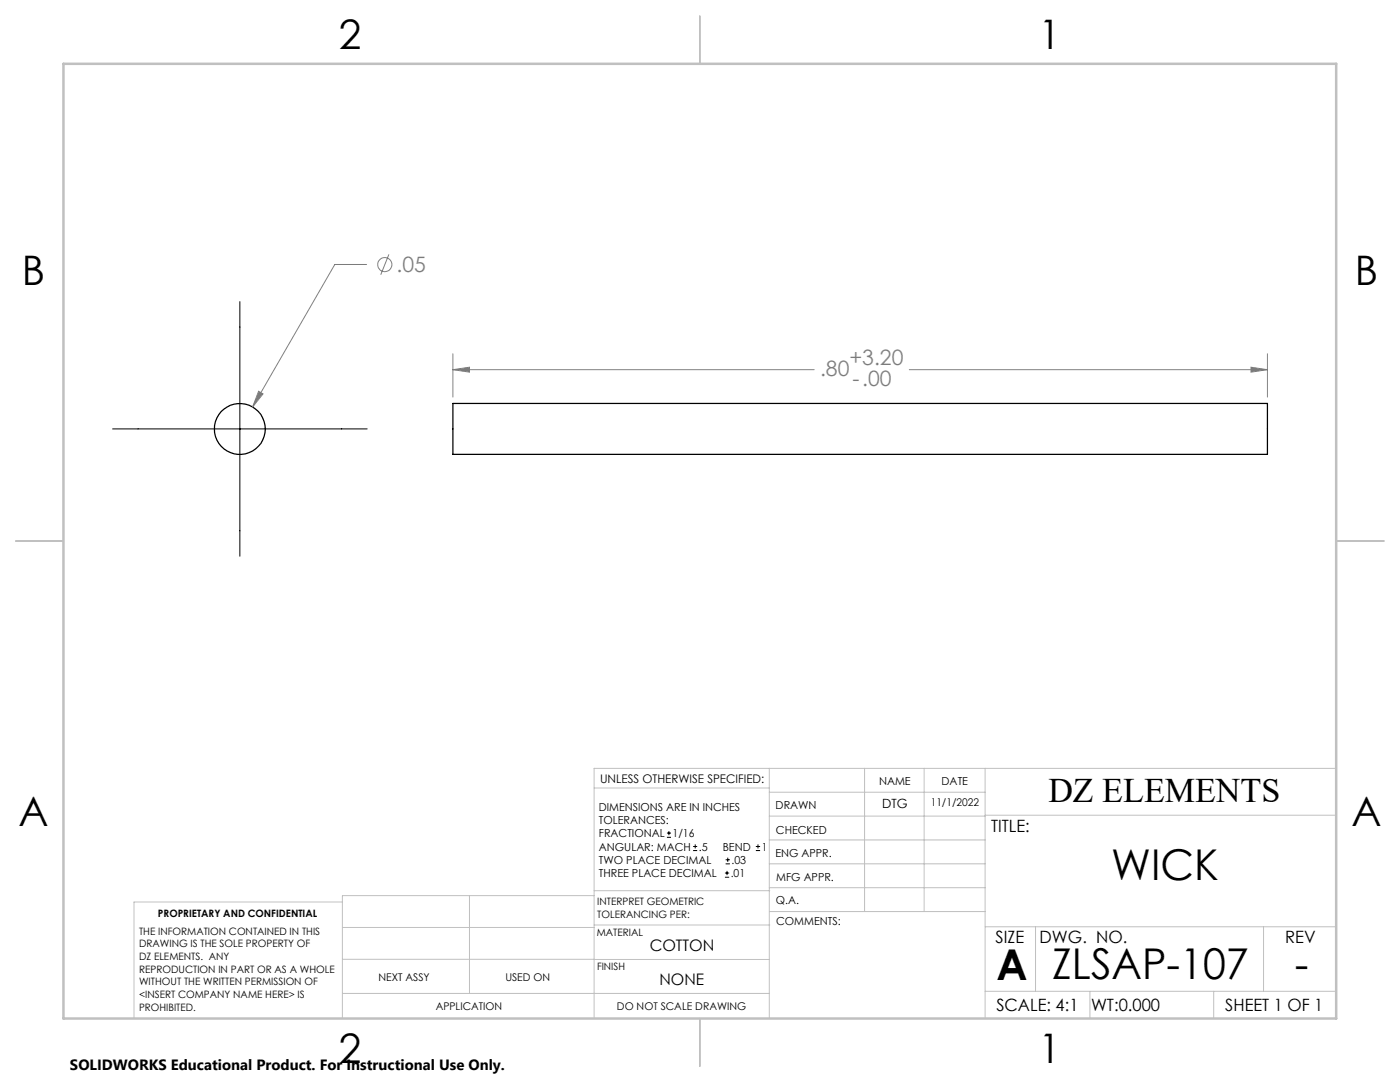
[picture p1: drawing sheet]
<svg xmlns="http://www.w3.org/2000/svg" width="279mm" height="216mm" viewBox="0 0 279 216" stroke-linecap="round" stroke-linejoin="round" font-family="sans-serif">
<g fill="none" stroke="#000" stroke-width=".25">
<path d="M90.4 80.5h162.5v10.2h-162.5z"/>
<circle cx="47.9" cy="85.6" r="5.1"/>
</g>
<g fill="none" stroke="#808080" stroke-width=".2">
<path d="M73.2 52.8h-6.4l-16.4 28.4M77.6 50.8l-1.6 4M51.6 78.1l.9 .5-2.1 2.6zM90.4 73.8l3.3-.5v1zM90.4 70.6v8.6M90.4 73.8h72.1M181.5 73.8h71.4M249.7 73.3l3.2 .5-3.2 .5zM252.9 70.6v8.6"/>
<circle cx="76.8" cy="52.8" r="1.42"/>
</g>
<g fill="none" stroke="#000" stroke-width=".2">
<path d="M47.9 60.2v50.8M22.5 85.6h50.8M133.1 167.1h.8M133.1 166.2h.8M133.5 165.8v.9M138.3 169.7h.8M138.3 168.9h.8M138.7 168.5v.8M144.7 175h.8M144.7 174.2h.8M144.8 172.4h.9M144.8 171.6h.9"/>
<path d="M145.1 173.8v.8M145.2 171.1v.9M150.8 169.7h.9M150.8 168.9h.9M151.3 168.5v.8"/>
</g>
<g fill="none" stroke="#c0c0c0" stroke-width=".2">
<path d="M118.6 157.2h34.9M153.5 153.3v49.9M153.5 158.1h43.1M172.5 153.3v28.6M184.4 153.3v28.6M196.6 153.3v49.9M266.7 153.3h-148.1v49.9M68.3 180h-41.6v23.2M93.7 178.7v19.5M118.6 178.7h-50.3v24.5M118.6 177.7h35M153.5 167.6h43.1"/>
<path d="M153.5 162.8h43.1M153.5 172.4h43.1M153.5 177.1h43.1M196.6 162.7h70.1M68.3 198.2h85.2M68.3 191.4l85.2 .1M68.3 185.1h50.3M118.6 184.6h35M153.6 181.9h43M196.6 197.8h70.1M196.6 184.9h70.1M206.7 184.9v12.9"/>
<path d="M217.5 197.8v5.4M242.2 197.8v5.4M252.2 184.9v12.9"/>
</g>
<path d="M139.7 3.2v9.5M3.1 107.9h9.6M266.7 107.9h9.5M139.7 203.2v9.6" fill="none" stroke="#c0c0c0" stroke-width=".25"/>
<path d="M12.7 12.7h254v190.5h-254z" fill="none" stroke="#c0c0c0" stroke-width=".5"/>
<path d="M51.6 78.1l-1.2 3.1 2.1-2.6zM249.7 73.3l3.2 .5-3.2 .5zM90.4 73.8l3.3-.5v1z" fill="#808080"/>
<g font-size="8.5">
<text x="221.8" y="175.5">WICK</text>
<text x="198.9" y="195.5">A</text>
<text x="210" y="195.4">ZLSAP-107</text>
<text x="258.4" y="195.4">-</text>
</g>
<g font-size="8.1">
<text x="67.6" y="9.7">2</text>
<text x="207.3" y="9.7">1</text>
<text x="4.4" y="57">B</text>
<text x="270.4" y="57">B</text>
<text x="3.7" y="164.9">A</text>
<text x="269.7" y="164.9">A</text>
<text x="67.6" y="212.2">2</text>
<text x="207.3" y="212.2">1</text>
</g>
<text font-size="6.9" x="209.2" y="160.1">DZ ELEMENTS</text>
<g font-size="4.2" fill="#808080">
<text x="79.1" y="54.3">.05</text>
<text x="163.7" y="75.1">.80</text>
<text x="169.5" y="72.8">+3.20</text>
<text x="170.1" y="76.9">-.00</text>
</g>
<g font-size="3.4">
<text x="197.8" y="166">TITLE:</text>
<text x="198.7" y="188.1">SIZE</text>
<text x="207.5" y="188.1">DWG. NO.</text>
<text x="256.5" y="188.2">REV</text>
<text x="198.8" y="201.7">SCALE: 4:1</text>
<text x="217.7" y="201.8">WT:0.000</text>
<text x="244.5" y="201.7">SHEET 1 OF 1</text>
</g>
<g font-size="3.2">
<text x="129.7" y="189.8">COTTON</text>
<text x="131.6" y="196.6">NONE</text>
</g>
<text font-size="3" x="14" y="213.5">SOLIDWORKS Educational Product. For Instructional Use Only.</text>
<text font-size="2.5" x="176" y="161.3">DTG</text>
<text font-size="2.4" x="119.8" y="156.2">UNLESS OTHERWISE SPECIFIED:</text>
<g font-size="2.2">
<text x="119.5" y="161.8">DIMENSIONS ARE IN INCHES</text>
<text x="154.8" y="161.4">DRAWN</text>
<text x="175.4" y="156.6">NAME</text>
<text x="187.9" y="156.7">DATE</text>
<text x="119.5" y="164.4">TOLERANCES:</text>
<text x="119.5" y="167.1">FRACTIONAL</text>
<text x="134.2" y="167.1">1/16</text>
<text x="154.9" y="166.3">CHECKED</text>
<text x="119.5" y="172.4">TWO PLACE DECIMAL</text>
<text x="119.5" y="169.7">ANGULAR: MACH</text>
<text x="139.5" y="169.7">.5</text>
<text x="144.2" y="169.7">BEND</text>
<text x="146" y="172.4">.03</text>
<text x="152" y="169.7">1</text>
<text x="154.8" y="171">ENG APPR.</text>
<text x="119.5" y="175">THREE PLACE DECIMAL</text>
<text x="145.8" y="175">.01</text>
<text x="154.9" y="175.7">MFG APPR.</text>
<text x="154.9" y="180.4">Q.A.</text>
<text x="154.9" y="184.6">COMMENTS:</text>
</g>
<g font-size="2.1">
<text x="185.7" y="160.7">11/1/2022</text>
<text x="75.5" y="195.7">NEXT ASSY</text>
<text x="100.9" y="195.7">USED ON</text>
<text x="86.9" y="201.5">APPLICATION</text>
<text x="123.1" y="201.6">DO NOT SCALE DRAWING</text>
</g>
<g font-size="2">
<text x="31.5" y="182.9">PROPRIETARY AND CONFIDENTIAL</text>
<text x="119.2" y="180.6">INTERPRET GEOMETRIC</text>
<text x="119.2" y="183.1">TOLERANCING PER:</text>
<text x="27.8" y="186.5">THE INFORMATION CONTAINED IN THIS</text>
<text x="27.8" y="189">DRAWING IS THE SOLE PROPERTY OF</text>
<text x="27.8" y="191.6">DZ ELEMENTS. ANY</text>
<text x="119.1" y="186.7">MATERIAL</text>
<text x="27.8" y="194.1">REPRODUCTION IN PART OR AS A WHOLE</text>
<text x="27.8" y="196.6">WITHOUT THE WRITTEN PERMISSION OF</text>
<text x="119.1" y="193.5">FINISH</text>
<text x="27.8" y="199.1">&lt;INSERT COMPANY NAME HERE&gt; IS</text>
<text x="27.8" y="201.7">PROHIBITED.</text>
</g>
</svg>
